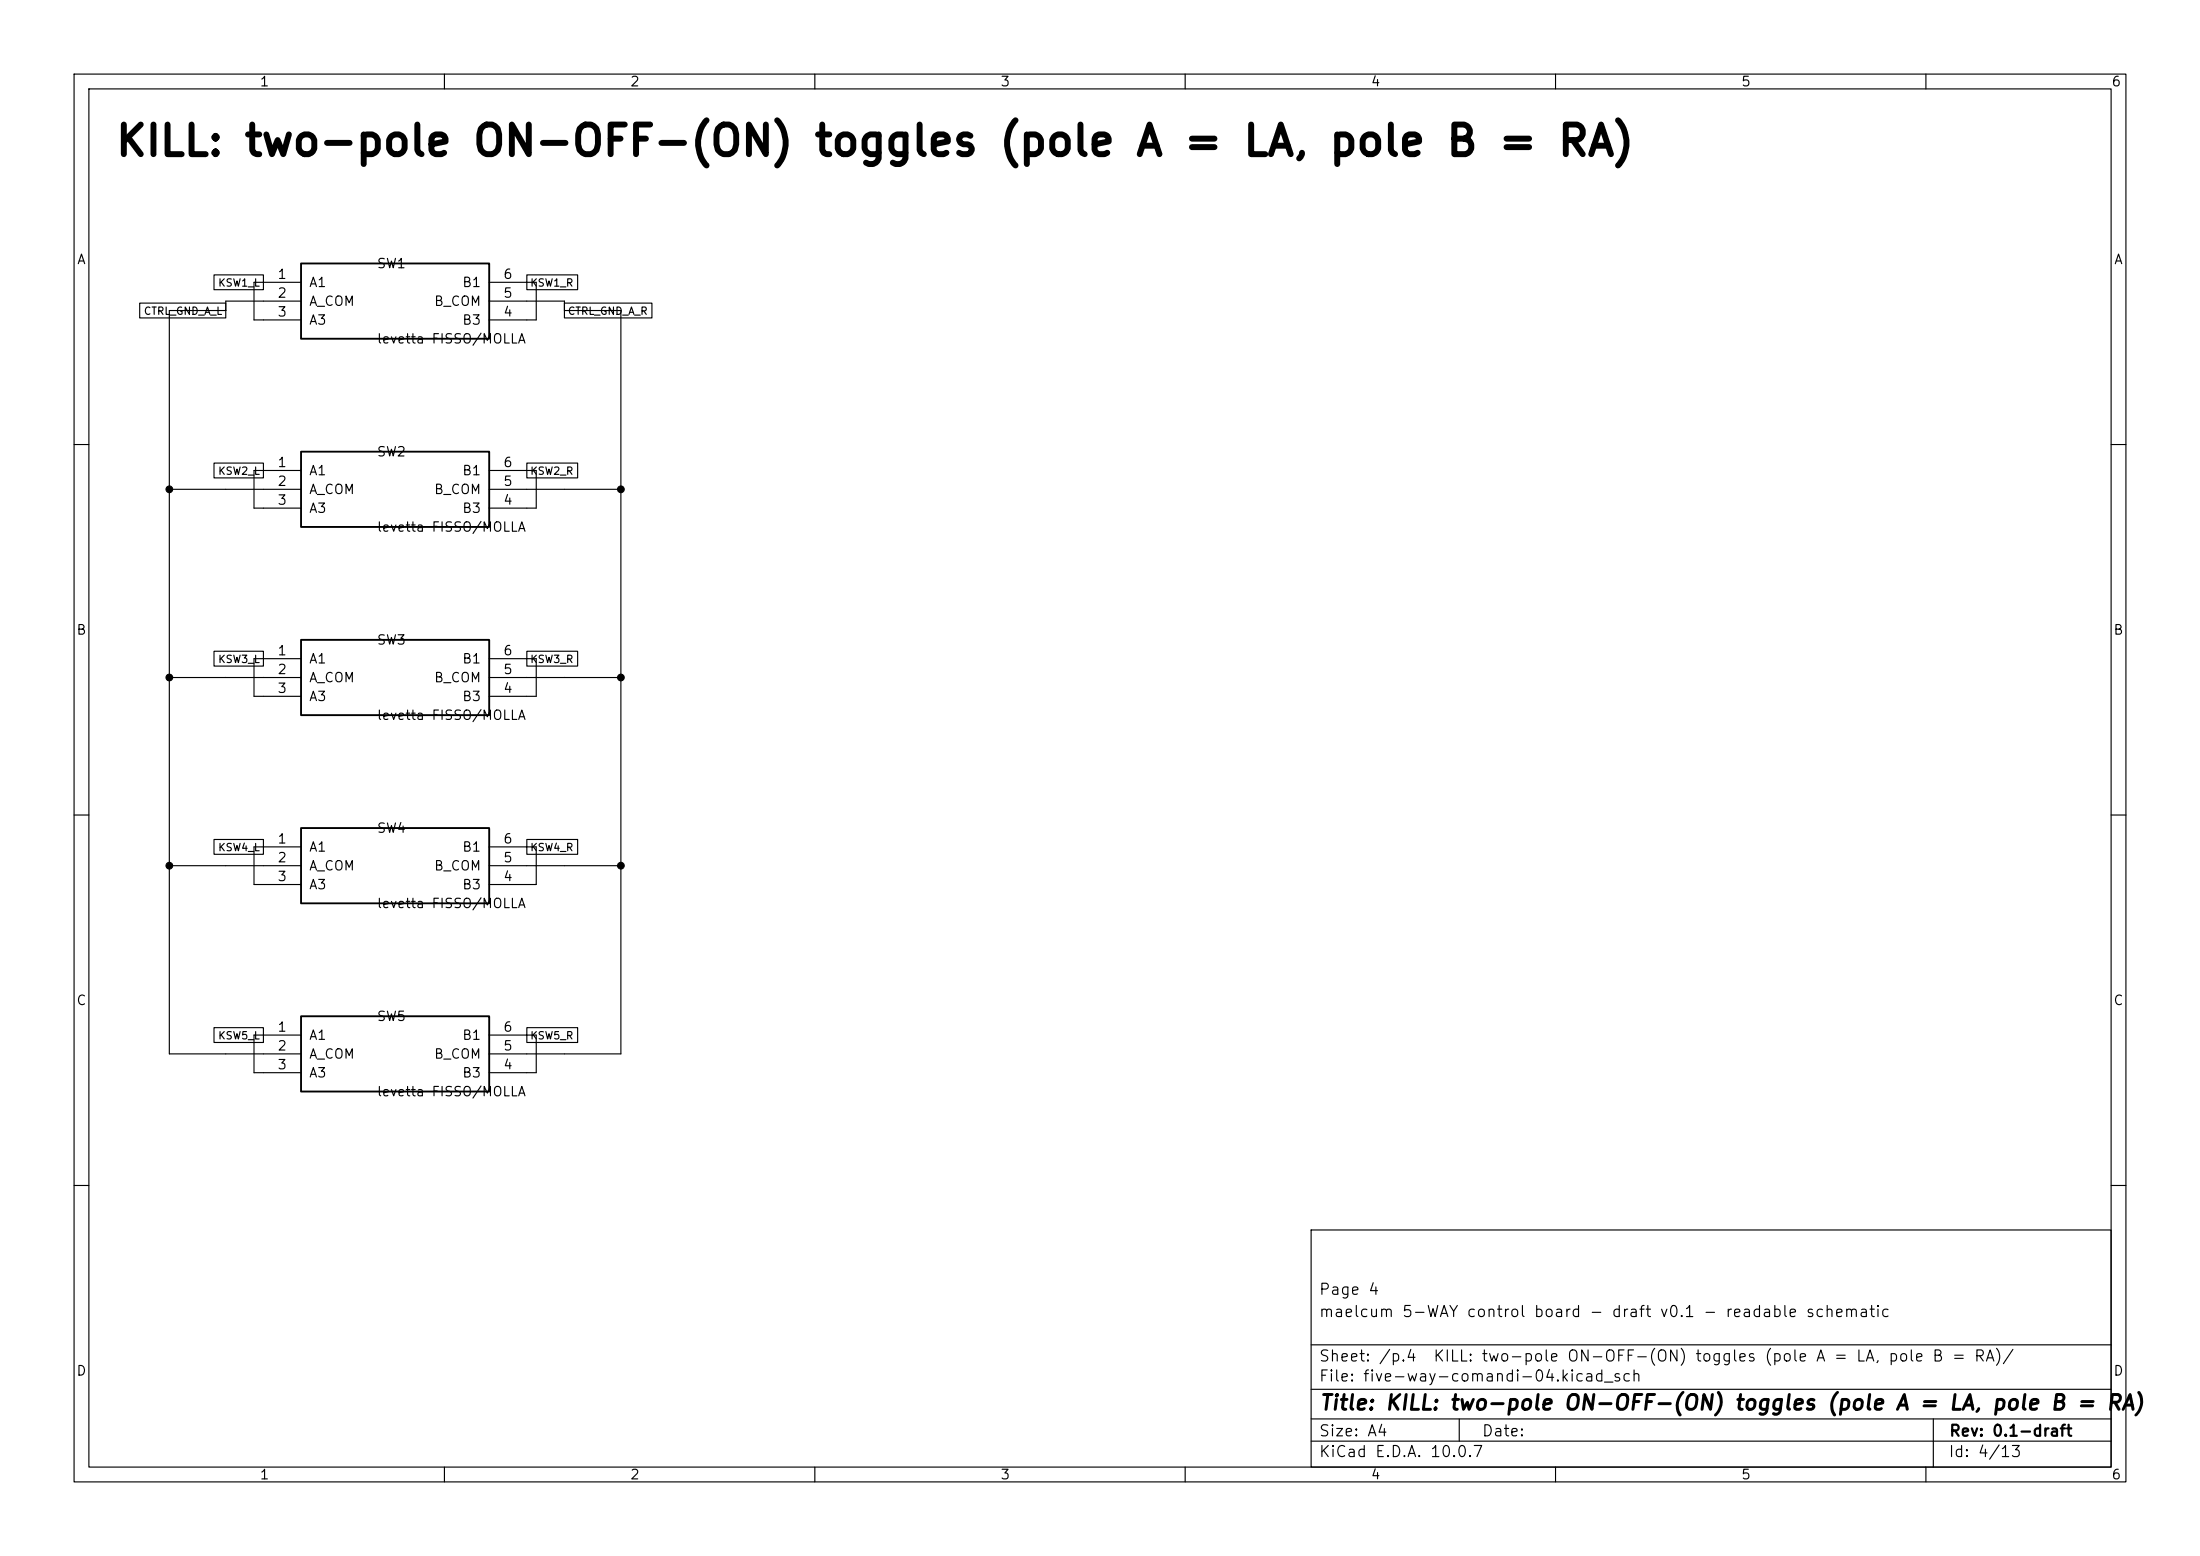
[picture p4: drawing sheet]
(kicad_sch
 (version 20260101)
 (generator "eeschema")
 (generator_version "10.0")
 (paper "A4")
 (title_block
  (title "KILL: two-pole ON-OFF-(ON) toggles (pole A = LA, pole B = RA)")
  (rev "0.1-draft")
  (comment 1 "maelcum 5-WAY control board - draft v0.1 - readable schematic")
  (comment 2 "Page 4"))
 (lib_symbols
  (symbol
   "maelcum:LEVETTA"
   (pin_names
    (offset 1.016)) (exclude_from_sim no) (in_bom yes) (on_board yes)
   (property
    "Reference"
    "SW" (at 0 7.62 0) (effects (font (size 1.27 1.27))))
   (property
    "Value"
    "LEVETTA" (at 0 -7.62 0) (effects (font (size 1.27 1.27))))
   (property
    "Footprint"
    "Button_Switch_THT:SW_NKK_G1xJP" (at 0 0 0) (effects (font (size 1.27 1.27)) (hide yes)))
   (property
    "Datasheet"
    "" (at 0 0 0) (effects (font (size 1.27 1.27)) (hide yes)))
   (property
    "Description"
    "Levetta a due vie; SEGNAPOSTO, pinout da rifare col pezzo scelto" (at 0 0 0) (effects (font (size 1.27 1.27)) (hide yes)))
   (symbol
    "LEVETTA_0_1"
    (rectangle (start -12.7 5.08) (end 12.7 -5.08) (stroke (width 0.254) (type default)) (fill (type background))))
   (symbol
    "LEVETTA_1_1"
    (pin
    passive
    line (at -17.78 2.54 0) (length 5.08) (name
    "A1" (effects (font (size 1.27 1.27)))) (number
    "1" (effects (font (size 1.27 1.27)))))
    (pin
    passive
    line (at -17.78 0 0) (length 5.08) (name
    "A_COM" (effects (font (size 1.27 1.27)))) (number
    "2" (effects (font (size 1.27 1.27)))))
    (pin
    passive
    line (at -17.78 -2.54 0) (length 5.08) (name
    "A3" (effects (font (size 1.27 1.27)))) (number
    "3" (effects (font (size 1.27 1.27)))))
    (pin
    passive
    line (at 17.78 2.54 180) (length 5.08) (name
    "B1" (effects (font (size 1.27 1.27)))) (number
    "6" (effects (font (size 1.27 1.27)))))
    (pin
    passive
    line (at 17.78 0 180) (length 5.08) (name
    "B_COM" (effects (font (size 1.27 1.27)))) (number
    "5" (effects (font (size 1.27 1.27)))))
    (pin
    passive
    line (at 17.78 -2.54 180) (length 5.08) (name
    "B3" (effects (font (size 1.27 1.27)))) (number
    "4" (effects (font (size 1.27 1.27))))))))
 (text
  "KILL: two-pole ON-OFF-(ON) toggles (pole A = LA, pole B = RA)"
  (exclude_from_sim no)
  (at 15.24 21.59 0)
  (effects (font (size 4 4)
    (bold yes)) (justify left bottom)))
 (symbol
  (lib_id "maelcum:LEVETTA")
  (at 53.34 40.64 0)
  (unit 1)
  (body_style 1)
  (exclude_from_sim no)
  (in_bom yes)
  (on_board yes)
  (dnp no)
  (property
   "Reference"
   "SW1" (at 50.8 35.56 0) (effects (font (size 1.27 1.27)) (justify left)))
  (property
   "Value"
   "levetta FISSO/MOLLA" (at 50.8 45.72 0) (effects (font (size 1.27 1.27)) (justify left)))
  (property
   "Footprint"
   "Button_Switch_THT:SW_NKK_G1xJP" (at 53.34 40.64 0) (effects (font (size 1.27 1.27)) (justify left) (hide yes)))
  (property
   "Datasheet"
   "" (at 53.34 40.64 0) (effects (font (size 1.27 1.27)) (justify left) (hide yes)))
  (property
   "Nota"
   "KILL SUB (dec. 121): su = fisso, giù = a molla; chiusa = KSW a massa = kill; levetta FISSO/MOLLA; NOTA: impronta segnaposto (NKK G1xJP)" (at 53.34 40.64 0) (effects (font (size 1.27 1.27)) (justify left) (hide yes)))
  (pin
   "1")
  (pin
   "2")
  (pin
   "3")
  (pin
   "6")
  (pin
   "5")
  (pin
   "4")
  (instances (project
    "five-way-comandi" (path
    "/9694062d-94c1-5962-9742-90a1fd157bb7/47704205-874a-5185-ac60-e90325ba1db9" (reference "SW1") (unit 1)))))
 (wire
  (pts (xy 35.56 40.64) (xy 30.48 40.64))
  (stroke (width 0) (type default)))
 (wire
  (pts (xy 30.48 40.64) (xy 30.48 41.91))
  (stroke (width 0) (type default)))
 (wire
  (pts (xy 34.29 43.18) (xy 35.56 43.18))
  (stroke (width 0) (type default)))
 (wire
  (pts (xy 71.12 40.64) (xy 76.2 40.64))
  (stroke (width 0) (type default)))
 (wire
  (pts (xy 76.2 40.64) (xy 76.2 41.91))
  (stroke (width 0) (type default)))
 (wire
  (pts (xy 72.39 43.18) (xy 71.12 43.18))
  (stroke (width 0) (type default)))
 (symbol
  (lib_id "maelcum:LEVETTA")
  (at 53.34 66.04 0)
  (unit 1)
  (body_style 1)
  (exclude_from_sim no)
  (in_bom yes)
  (on_board yes)
  (dnp no)
  (property
   "Reference"
   "SW2" (at 50.8 60.96 0) (effects (font (size 1.27 1.27)) (justify left)))
  (property
   "Value"
   "levetta FISSO/MOLLA" (at 50.8 71.12 0) (effects (font (size 1.27 1.27)) (justify left)))
  (property
   "Footprint"
   "Button_Switch_THT:SW_NKK_G1xJP" (at 53.34 66.04 0) (effects (font (size 1.27 1.27)) (justify left) (hide yes)))
  (property
   "Datasheet"
   "" (at 53.34 66.04 0) (effects (font (size 1.27 1.27)) (justify left) (hide yes)))
  (property
   "Nota"
   "KILL KICK (dec. 121): su = fisso, giù = a molla; chiusa = KSW a massa = kill; levetta FISSO/MOLLA; NOTA: impronta segnaposto (NKK G1xJP)" (at 53.34 66.04 0) (effects (font (size 1.27 1.27)) (justify left) (hide yes)))
  (pin
   "1")
  (pin
   "2")
  (pin
   "3")
  (pin
   "6")
  (pin
   "5")
  (pin
   "4")
  (instances (project
    "five-way-comandi" (path
    "/9694062d-94c1-5962-9742-90a1fd157bb7/47704205-874a-5185-ac60-e90325ba1db9" (reference "SW2") (unit 1)))))
 (wire
  (pts (xy 35.56 66.04) (xy 30.48 66.04))
  (stroke (width 0) (type default)))
 (wire
  (pts (xy 34.29 68.58) (xy 35.56 68.58))
  (stroke (width 0) (type default)))
 (wire
  (pts (xy 71.12 66.04) (xy 76.2 66.04))
  (stroke (width 0) (type default)))
 (wire
  (pts (xy 72.39 68.58) (xy 71.12 68.58))
  (stroke (width 0) (type default)))
 (symbol
  (lib_id "maelcum:LEVETTA")
  (at 53.34 91.44 0)
  (unit 1)
  (body_style 1)
  (exclude_from_sim no)
  (in_bom yes)
  (on_board yes)
  (dnp no)
  (property
   "Reference"
   "SW3" (at 50.8 86.36 0) (effects (font (size 1.27 1.27)) (justify left)))
  (property
   "Value"
   "levetta FISSO/MOLLA" (at 50.8 96.52 0) (effects (font (size 1.27 1.27)) (justify left)))
  (property
   "Footprint"
   "Button_Switch_THT:SW_NKK_G1xJP" (at 53.34 91.44 0) (effects (font (size 1.27 1.27)) (justify left) (hide yes)))
  (property
   "Datasheet"
   "" (at 53.34 91.44 0) (effects (font (size 1.27 1.27)) (justify left) (hide yes)))
  (property
   "Nota"
   "KILL MID (dec. 121): su = fisso, giù = a molla; chiusa = KSW a massa = kill; levetta FISSO/MOLLA; NOTA: impronta segnaposto (NKK G1xJP)" (at 53.34 91.44 0) (effects (font (size 1.27 1.27)) (justify left) (hide yes)))
  (pin
   "1")
  (pin
   "2")
  (pin
   "3")
  (pin
   "6")
  (pin
   "5")
  (pin
   "4")
  (instances (project
    "five-way-comandi" (path
    "/9694062d-94c1-5962-9742-90a1fd157bb7/47704205-874a-5185-ac60-e90325ba1db9" (reference "SW3") (unit 1)))))
 (wire
  (pts (xy 35.56 91.44) (xy 30.48 91.44))
  (stroke (width 0) (type default)))
 (wire
  (pts (xy 34.29 93.98) (xy 35.56 93.98))
  (stroke (width 0) (type default)))
 (wire
  (pts (xy 71.12 91.44) (xy 76.2 91.44))
  (stroke (width 0) (type default)))
 (wire
  (pts (xy 72.39 93.98) (xy 71.12 93.98))
  (stroke (width 0) (type default)))
 (symbol
  (lib_id "maelcum:LEVETTA")
  (at 53.34 116.84 0)
  (unit 1)
  (body_style 1)
  (exclude_from_sim no)
  (in_bom yes)
  (on_board yes)
  (dnp no)
  (property
   "Reference"
   "SW4" (at 50.8 111.76 0) (effects (font (size 1.27 1.27)) (justify left)))
  (property
   "Value"
   "levetta FISSO/MOLLA" (at 50.8 121.92 0) (effects (font (size 1.27 1.27)) (justify left)))
  (property
   "Footprint"
   "Button_Switch_THT:SW_NKK_G1xJP" (at 53.34 116.84 0) (effects (font (size 1.27 1.27)) (justify left) (hide yes)))
  (property
   "Datasheet"
   "" (at 53.34 116.84 0) (effects (font (size 1.27 1.27)) (justify left) (hide yes)))
  (property
   "Nota"
   "KILL HIGH (dec. 121): su = fisso, giù = a molla; chiusa = KSW a massa = kill; levetta FISSO/MOLLA; NOTA: impronta segnaposto (NKK G1xJP)" (at 53.34 116.84 0) (effects (font (size 1.27 1.27)) (justify left) (hide yes)))
  (pin
   "1")
  (pin
   "2")
  (pin
   "3")
  (pin
   "6")
  (pin
   "5")
  (pin
   "4")
  (instances (project
    "five-way-comandi" (path
    "/9694062d-94c1-5962-9742-90a1fd157bb7/47704205-874a-5185-ac60-e90325ba1db9" (reference "SW4") (unit 1)))))
 (wire
  (pts (xy 35.56 116.84) (xy 30.48 116.84))
  (stroke (width 0) (type default)))
 (wire
  (pts (xy 34.29 119.38) (xy 35.56 119.38))
  (stroke (width 0) (type default)))
 (wire
  (pts (xy 71.12 116.84) (xy 76.2 116.84))
  (stroke (width 0) (type default)))
 (wire
  (pts (xy 72.39 119.38) (xy 71.12 119.38))
  (stroke (width 0) (type default)))
 (symbol
  (lib_id "maelcum:LEVETTA")
  (at 53.34 142.24 0)
  (unit 1)
  (body_style 1)
  (exclude_from_sim no)
  (in_bom yes)
  (on_board yes)
  (dnp no)
  (property
   "Reference"
   "SW5" (at 50.8 137.16 0) (effects (font (size 1.27 1.27)) (justify left)))
  (property
   "Value"
   "levetta FISSO/MOLLA" (at 50.8 147.32 0) (effects (font (size 1.27 1.27)) (justify left)))
  (property
   "Footprint"
   "Button_Switch_THT:SW_NKK_G1xJP" (at 53.34 142.24 0) (effects (font (size 1.27 1.27)) (justify left) (hide yes)))
  (property
   "Datasheet"
   "" (at 53.34 142.24 0) (effects (font (size 1.27 1.27)) (justify left) (hide yes)))
  (property
   "Nota"
   "KILL SUPER (dec. 121): su = fisso, giù = a molla; chiusa = KSW a massa = kill; levetta FISSO/MOLLA; NOTA: impronta segnaposto (NKK G1xJP)" (at 53.34 142.24 0) (effects (font (size 1.27 1.27)) (justify left) (hide yes)))
  (pin
   "1")
  (pin
   "2")
  (pin
   "3")
  (pin
   "6")
  (pin
   "5")
  (pin
   "4")
  (instances (project
    "five-way-comandi" (path
    "/9694062d-94c1-5962-9742-90a1fd157bb7/47704205-874a-5185-ac60-e90325ba1db9" (reference "SW5") (unit 1)))))
 (wire
  (pts (xy 35.56 142.24) (xy 30.48 142.24))
  (stroke (width 0) (type default)))
 (wire
  (pts (xy 34.29 144.78) (xy 35.56 144.78))
  (stroke (width 0) (type default)))
 (wire
  (pts (xy 71.12 142.24) (xy 76.2 142.24))
  (stroke (width 0) (type default)))
 (wire
  (pts (xy 72.39 144.78) (xy 71.12 144.78))
  (stroke (width 0) (type default)))
 (wire
  (pts (xy 34.29 43.18) (xy 34.29 38.1))
  (stroke (width 0) (type default)))
 (wire
  (pts (xy 34.29 38.1) (xy 35.56 38.1))
  (stroke (width 0) (type default)))
 (wire
  (pts (xy 72.39 43.18) (xy 72.39 38.1))
  (stroke (width 0) (type default)))
 (wire
  (pts (xy 72.39 38.1) (xy 71.12 38.1))
  (stroke (width 0) (type default)))
 (wire
  (pts (xy 34.29 68.58) (xy 34.29 63.5))
  (stroke (width 0) (type default)))
 (wire
  (pts (xy 34.29 63.5) (xy 35.56 63.5))
  (stroke (width 0) (type default)))
 (wire
  (pts (xy 72.39 68.58) (xy 72.39 63.5))
  (stroke (width 0) (type default)))
 (wire
  (pts (xy 72.39 63.5) (xy 71.12 63.5))
  (stroke (width 0) (type default)))
 (wire
  (pts (xy 34.29 93.98) (xy 34.29 88.9))
  (stroke (width 0) (type default)))
 (wire
  (pts (xy 34.29 88.9) (xy 35.56 88.9))
  (stroke (width 0) (type default)))
 (wire
  (pts (xy 72.39 93.98) (xy 72.39 88.9))
  (stroke (width 0) (type default)))
 (wire
  (pts (xy 72.39 88.9) (xy 71.12 88.9))
  (stroke (width 0) (type default)))
 (wire
  (pts (xy 34.29 119.38) (xy 34.29 114.3))
  (stroke (width 0) (type default)))
 (wire
  (pts (xy 34.29 114.3) (xy 35.56 114.3))
  (stroke (width 0) (type default)))
 (wire
  (pts (xy 72.39 119.38) (xy 72.39 114.3))
  (stroke (width 0) (type default)))
 (wire
  (pts (xy 72.39 114.3) (xy 71.12 114.3))
  (stroke (width 0) (type default)))
 (wire
  (pts (xy 34.29 144.78) (xy 34.29 139.7))
  (stroke (width 0) (type default)))
 (wire
  (pts (xy 34.29 139.7) (xy 35.56 139.7))
  (stroke (width 0) (type default)))
 (wire
  (pts (xy 72.39 144.78) (xy 72.39 139.7))
  (stroke (width 0) (type default)))
 (wire
  (pts (xy 72.39 139.7) (xy 71.12 139.7))
  (stroke (width 0) (type default)))
 (wire
  (pts (xy 30.48 66.04) (xy 22.86 66.04))
  (stroke (width 0) (type default)))
 (wire
  (pts (xy 22.86 66.04) (xy 22.86 41.91))
  (stroke (width 0) (type default)))
 (wire
  (pts (xy 22.86 41.91) (xy 30.48 41.91))
  (stroke (width 0) (type default)))
 (wire
  (pts (xy 22.86 66.04) (xy 22.86 91.44))
  (stroke (width 0) (type default)))
 (wire
  (pts (xy 22.86 91.44) (xy 30.48 91.44))
  (stroke (width 0) (type default)))
 (wire
  (pts (xy 22.86 91.44) (xy 22.86 116.84))
  (stroke (width 0) (type default)))
 (wire
  (pts (xy 22.86 116.84) (xy 30.48 116.84))
  (stroke (width 0) (type default)))
 (wire
  (pts (xy 22.86 116.84) (xy 22.86 142.24))
  (stroke (width 0) (type default)))
 (wire
  (pts (xy 22.86 142.24) (xy 30.48 142.24))
  (stroke (width 0) (type default)))
 (wire
  (pts (xy 76.2 66.04) (xy 83.82 66.04))
  (stroke (width 0) (type default)))
 (wire
  (pts (xy 83.82 66.04) (xy 83.82 41.91))
  (stroke (width 0) (type default)))
 (wire
  (pts (xy 83.82 41.91) (xy 76.2 41.91))
  (stroke (width 0) (type default)))
 (wire
  (pts (xy 83.82 66.04) (xy 83.82 91.44))
  (stroke (width 0) (type default)))
 (wire
  (pts (xy 83.82 91.44) (xy 76.2 91.44))
  (stroke (width 0) (type default)))
 (wire
  (pts (xy 83.82 91.44) (xy 83.82 116.84))
  (stroke (width 0) (type default)))
 (wire
  (pts (xy 83.82 116.84) (xy 76.2 116.84))
  (stroke (width 0) (type default)))
 (wire
  (pts (xy 83.82 116.84) (xy 83.82 142.24))
  (stroke (width 0) (type default)))
 (wire
  (pts (xy 83.82 142.24) (xy 76.2 142.24))
  (stroke (width 0) (type default)))
 (junction
  (at 83.82 91.44)
  (diameter 0)
  (color 0 0 0 0))
 (junction
  (at 83.82 116.84)
  (diameter 0)
  (color 0 0 0 0))
 (junction
  (at 83.82 66.04)
  (diameter 0)
  (color 0 0 0 0))
 (junction
  (at 22.86 91.44)
  (diameter 0)
  (color 0 0 0 0))
 (junction
  (at 22.86 116.84)
  (diameter 0)
  (color 0 0 0 0))
 (junction
  (at 22.86 66.04)
  (diameter 0)
  (color 0 0 0 0))
 (global_label
  "KSW1_L"
  (shape passive)
  (at 35.56 38.1 180)
  (fields_autoplaced yes)
  (effects (font (size 1 1)) (justify right)))
 (global_label
  "CTRL_GND_A_L"
  (shape passive)
  (at 30.48 41.91 180)
  (fields_autoplaced yes)
  (effects (font (size 1 1)) (justify right)))
 (global_label
  "KSW1_R"
  (shape passive)
  (at 71.12 38.1 0)
  (fields_autoplaced yes)
  (effects (font (size 1 1)) (justify left)))
 (global_label
  "CTRL_GND_A_R"
  (shape passive)
  (at 76.2 41.91 0)
  (fields_autoplaced yes)
  (effects (font (size 1 1)) (justify left)))
 (global_label
  "KSW2_L"
  (shape passive)
  (at 35.56 63.5 180)
  (fields_autoplaced yes)
  (effects (font (size 1 1)) (justify right)))
 (global_label
  "KSW2_R"
  (shape passive)
  (at 71.12 63.5 0)
  (fields_autoplaced yes)
  (effects (font (size 1 1)) (justify left)))
 (global_label
  "KSW3_L"
  (shape passive)
  (at 35.56 88.9 180)
  (fields_autoplaced yes)
  (effects (font (size 1 1)) (justify right)))
 (global_label
  "KSW3_R"
  (shape passive)
  (at 71.12 88.9 0)
  (fields_autoplaced yes)
  (effects (font (size 1 1)) (justify left)))
 (global_label
  "KSW4_L"
  (shape passive)
  (at 35.56 114.3 180)
  (fields_autoplaced yes)
  (effects (font (size 1 1)) (justify right)))
 (global_label
  "KSW4_R"
  (shape passive)
  (at 71.12 114.3 0)
  (fields_autoplaced yes)
  (effects (font (size 1 1)) (justify left)))
 (global_label
  "KSW5_L"
  (shape passive)
  (at 35.56 139.7 180)
  (fields_autoplaced yes)
  (effects (font (size 1 1)) (justify right)))
 (global_label
  "KSW5_R"
  (shape passive)
  (at 71.12 139.7 0)
  (fields_autoplaced yes)
  (effects (font (size 1 1)) (justify left))))
